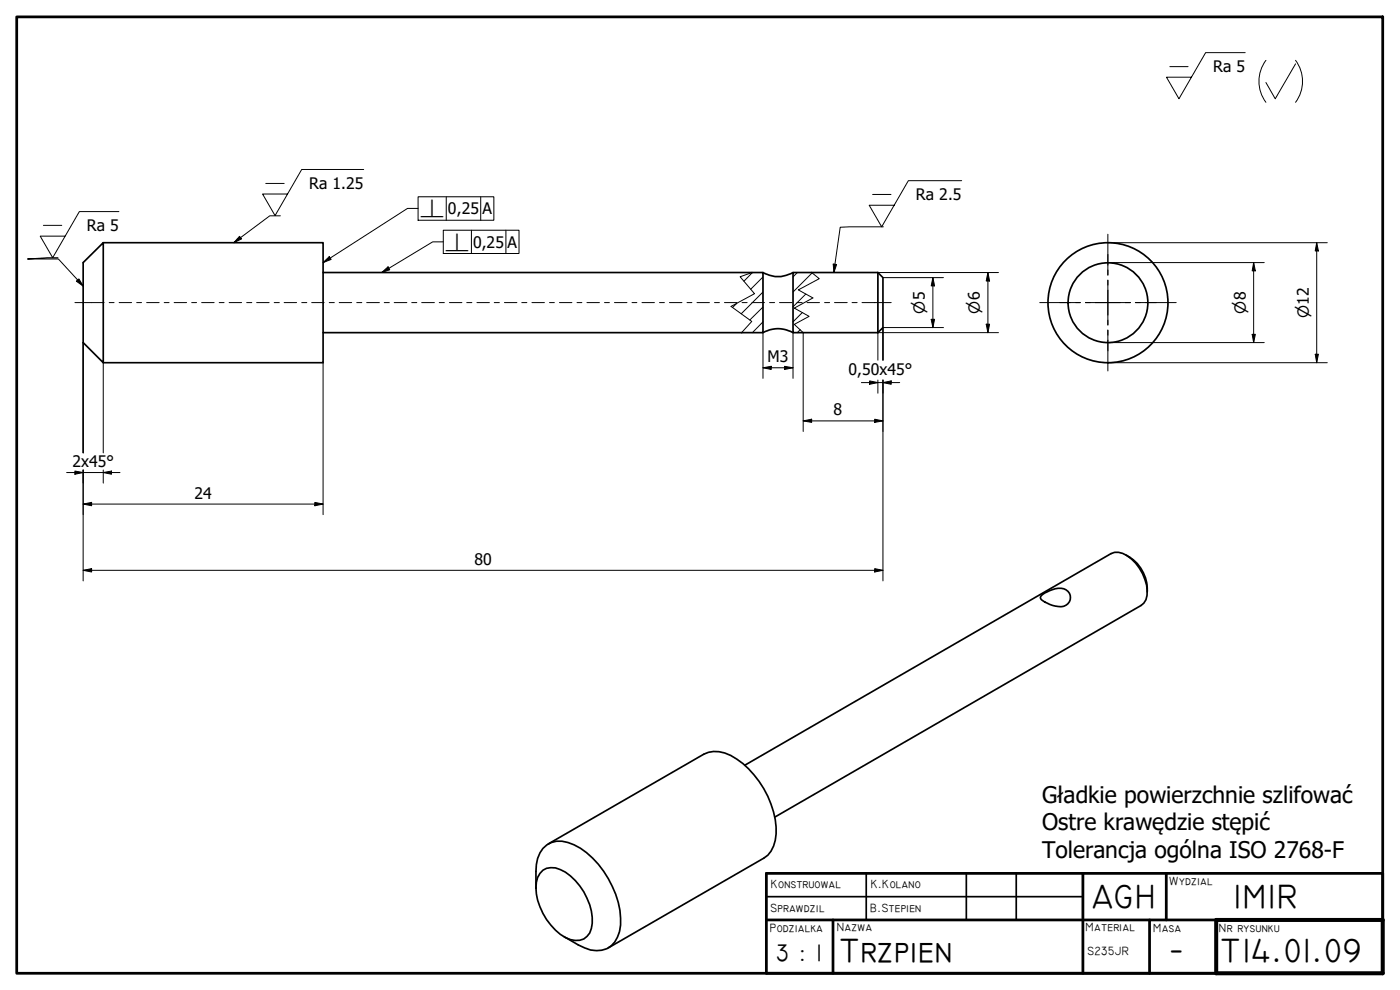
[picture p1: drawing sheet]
<svg xmlns="http://www.w3.org/2000/svg" width="420mm" height="297mm" viewBox="0 0 420 297" stroke-linecap="round" stroke-linejoin="round" font-family="sans-serif">
<!-- layer: Kreskowanie (ISO) -->
<path d="M221.1 91l-1.3 1.3M225.8 81.8l-2.5 2.6M229 96.6l-3.2 3.2M229 92.1l-4 3.9M229 87.6l-6.6 6.6M229 83.1l-3.7 3.7M239.3 81.8l-1.3 1.3M240.2 98.9l-.9 .9M240.8 93.8l-2.8 2.8M241.8 88.3l-3.8 3.8M243.7 81.9l-5.7 5.7" fill="none" stroke="#000" stroke-width=".3"/>
<!-- layer: Linia przerwania (ISO) -->
<path d="M225.7 81.8l-3.6 1.2 4.3 5.1-7 3.8 6.2 4.5-3 3.4M243.6 81.8l2.3 1.8-6.3 3.4 4.4 2.4-5.6 3 4.4 2.5-4.4 2.4 2.6 2.5" fill="none" stroke="#000" stroke-width=".3"/>
<!-- layer: Widoczne (ISO) -->
<g fill="none" stroke="#000" stroke-width=".51">
<path d="M25 78.8l6-6v36l-6-6zM31 72.8h66v36h-66M97 81.8h132v18h-132M229 81.8a9 9 0 0 0 9 0M229 99.8a9 9 0 0 1 9 0M263.5 81.8h-25.5v18h25.5M263.5 81.8l1.5 1.5v15l-1.5 1.5M263.5 81.8v18M312.6 178.6a9.1 9.1 0 0 1 6.6-2 2.78 2.78 0 0 1 1.9 3.5 2.78 2.78 0 0 1-3.5 1.9 9.2 9.2 0 0 1-5.3-2.4l-.1-.4zM337.9 166.5a11.6 11.6 0 0 1 6.4 11.1M223.5 229.6l109.9-63.5a4.7 4.7 0 0 1 4.9 .6 13.7 13.7 0 0 1 5.9 12l-.3 1.2-.6 1.1-.8 .7-110 63.5M164.5 253.2l46.7-26.9a9.4 9.4 0 0 1 9.9 1.5 27.7 27.7 0 0 1 11.8 22.4 8.9 8.9 0 0 1-3.7 7.3l-46.6 26.9"/>
<path d="M160.8 266.4v-4.9a8.5 8.5 0 0 1 4.7-8.7 11.5 11.5 0 0 1 10.5 3 28.2 28.2 0 0 1 10.2 21.7 7.3 7.3 0 0 1-7.2 7.7 19.7 19.7 0 0 1-9.7-4.2M162.9 261.1a5.9 5.9 0 0 1 6.8 .6 18.4 18.4 0 0 1 8 15.3 4.9 4.9 0 0 1-6.5 4.9 16.5 16.5 0 0 1-9.1-9.8 13 13 0 0 1-.7-8.8l.7-1.2z"/>
<circle cx="332.5" cy="90.8" r="18"/>
<circle cx="332.5" cy="90.8" r="12"/>
</g>
<!-- layer: Obramowanie (ISO) -->
<path d="M5 5.1h410v286.9h-410z" fill="none" stroke="#000" stroke-width=".83"/>
<path d="M230 269h95M260 262.1v13.9M290 262.1v13.9M305 262.1v13.9" fill="none" stroke="#000" stroke-width=".51"/>
<path d="M365 276h50v16h-50z" fill="none" stroke="#000" stroke-width="1.2"/>
<path d="M230 276h135M250 276v16M325 262.1v29.9M345 276v16M350 262.1v13.9M415 276v-13.9h-185v29.9h135" fill="none" stroke="#000" stroke-width=".83"/>
<!-- layer: Wymiar (ISO) -->
<g fill="none" stroke="#000" stroke-width=".3">
<path d="M332.6 72.8h65.7M332.6 78.8h46.8M376.2 78.8l.5 2.5h-.9zM376.2 78.8v24M395.2 72.8l.5 2.5h-1zM395.2 72.8v36M229 99.8v13.7M238 99.8v13.7M241 99.8v29.7M263.5 81.8h36.2M265 83.3h18.1M279.5 95.8h1l-.5 2.5z"/>
<path d="M280 83.3l.5 2.5h-1zM280 83.3v15M283.1 98.3h-18.1v9.8M296 97.3h1l-.5 2.5zM296.5 81.8l.5 2.5h-1zM296.5 81.8v18M299.7 99.8h-36.2v8.3M25 102.8v33.1M31 108.8v27.1M97 108.8v45.6M229 110.3l2.5-.4v1zM229 110.3h9"/>
<path d="M235.5 109.9l2.5 .4-2.5 .6zM258.5 114.8h11.5M261 114.3l2.5 .5-2.5 .5zM263.5 114v4M265 114.8l2.5-.5v1zM265 114v60.3M332.6 108.8h65.7M332.6 102.8h46.8M375.8 100.3h.9l-.5 2.5zM394.7 106.3h1l-.5 2.5zM241 126.3l2.6-.5v.9zM241 126.3h24"/>
<path d="M262.5 125.8l2.5 .5-2.5 .4zM20 141.8h16M22.5 141.3l2.5 .5-2.5 .5zM25 151.2l2.5-.5v1.1zM25 141v33.3M25 151.2h72M31 141.8l2.5-.5v1zM31 141v4M94.5 150.7l2.5 .5-2.5 .6zM25 171.1l2.5-.5v1zM25 171.1h240M262.5 170.6l2.5 .5-2.5 .5z"/>
</g>
<g fill="#000">
<path d="M395.2 72.8l.5 2.5h-1zM279.5 95.8h1l-.5 2.5zM280 83.3l.5 2.5h-1zM296 97.3h1l-.5 2.5zM296.5 81.8l.5 2.5h-1zM376.2 78.8l.5 2.5h-.9zM229 110.3l2.5-.4v1zM235.5 109.9l2.5 .4-2.5 .6zM261 114.3l2.5 .5-2.5 .5zM265 114.8l2.5-.5v1zM375.8 100.3h.9l-.5 2.5zM394.7 106.3h1l-.5 2.5z"/>
<path d="M241 126.3l2.6-.5v.9zM262.5 125.8l2.5 .5-2.5 .4zM22.5 141.3l2.5 .5-2.5 .5zM25 151.2l2.5-.5v1.1zM31 141.8l2.5-.5v1zM94.5 150.7l2.5 .5-2.5 .6zM25 171.1l2.5-.5v1zM262.5 170.6l2.5 .5-2.5 .5z"/>
</g>
<!-- layer: Symbol (ISO) -->
<g fill="none" stroke="#000" stroke-width=".3">
<path d="M351.1 20h5.5M373.7 15.8h-11.9l-8 13.8-3.7-6.4h7.5M379.9 18.1a10.5 10.5 0 0 0 0 12.6M388.8 18.1a10.5 10.5 0 0 1 0 12.6M388.8 19.2l-6.1 10.4-2.8-4.8M79.8 55h5.5M109.2 50.8h-18.6l-8.1 13.9-3.7-6.5h7.5M125.5 59h22.7v7.1h-22.7zM133.9 59v7.1M144.3 59v7.1M261.9 58.3h5.5M288.6 54.2h-16l-8 13.9-3.7-6.5h7.5"/>
<path d="M13 67.6h5.5M17.4 77.3l-9.1 .4h9.2l7.5 8.1M35.7 63.5h-11.9l-8 13.8-3.7-6.4h7.4M71.9 70.9l.6 .8-2.3 1.1zM84.1 64.8h-3.1l-10.8 8M97 78.8l1.8-1.8 .6 .8zM125.5 62.5h-3.2l-25.3 16.3M133 72.6h-3.1l-15.3 9.2M133 69.1h22.8v7h-22.8zM141.5 69.1v7M151.8 69.1v7M250.1 79.2l1 .2-.8 2.4z"/>
<path d="M265.1 68.1l-12.9 .1-1.9 13.6M22.9 84.4l.8-.7 1.3 2.1zM114.6 81.8l1.9-1.7 .5 .8z"/>
</g>
<path d="M71.9 70.9l.6 .8-2.3 1.1zM97 78.8l1.8-1.8 .6 .8zM250.1 79.2l1 .2-.8 2.4zM22.9 84.4l.8-.7 1.3 2.1zM114.6 81.8l1.9-1.7 .5 .8z" fill="#000"/>
<g fill="none" stroke="#000" stroke-width=".3">
<path d="M22.5 90.8h8.7M32.8 90.8h1.4M35.8 90.8h3.7M41 90.8h1.5M44 90.8h3.8M49.3 90.8h1.4M52.3 90.8h3.7M57.5 90.8h1.5M60.5 90.8h3.8M65.8 90.8h1.4M68.8 90.8h3.7M74 90.8h1.6"/>
<path d="M77 90.8h3.8M82.3 90.8h1.5M85.3 90.8h3.7M90.6 90.8h1.5M93.5 90.8h3.8M98.8 90.8h1.5M101.8 90.8h3.7M107.1 90.8h1.5M110 90.8h3.9M115.3 90.8h1.5M118.3 90.8h3.8M123.6 90.8h1.5"/>
<path d="M126.6 90.8h3.8M131.8 90.8h1.5M134.9 90.8h3.7M140.1 90.8h1.5M143.1 90.8h3.8M148.3 90.8h1.6M151.4 90.8h3.7M156.6 90.8h1.5M159.6 90.8h3.8M164.9 90.8h1.5M167.9 90.8h3.7M173.2 90.8h1.4"/>
<path d="M176.1 90.8h3.8M181.4 90.8h1.5M184.4 90.8h3.8M189.7 90.8h1.4M192.7 90.8h3.7M197.9 90.8h1.5M200.9 90.8h3.8M206.2 90.8h1.4M209.2 90.8h3.7M214.4 90.8h1.5M217.4 90.8h3.8M222.7 90.8h1.5"/>
<path d="M225.7 90.8h3.7M230.9 90.8h1.6M233.9 90.8h3.8M239.2 90.8h1.5M242.2 90.8h3.7M247.5 90.8h1.5M250.4 90.8h3.9M255.7 90.8h1.5M258.7 90.8h8.8"/>
</g>
<path d="M332.5 70.3v12.2M312 90.8h12.2M325.8 90.8h13.5M332.5 84.1v13.4M332.5 99v12.3M340.7 90.8h12.3" fill="none" stroke="#000" stroke-width=".3"/>
<g font-size="10.2">
<text x="327.7" y="272.5">AGH</text>
<text x="370.1" y="272.3">IMIR</text>
<text x="252" y="288.7">Trzpien</text>
<text x="351" y="288.3">-</text>
<text x="366.3" y="288.8">T14.01.09</text>
</g>
<text font-size="7.2" x="233" y="288.4">3 : 1</text>
<g font-size="6.9">
<text x="312.7" y="241">Gładkie powierzchnie szlifować</text>
<text x="312.7" y="249.2">Ostre krawędzie stępić</text>
<text x="312.7" y="257.4">Tolerancja ogólna ISO 2768-F</text>
</g>
<g font-size="4.8">
<text x="364" y="21.7">Ra 5</text>
<text x="92.8" y="56.8">Ra 1.25</text>
<text x="134.4" y="64.3">0,25</text>
<text x="144.8" y="64.3">A</text>
<text x="274.9" y="60.1">Ra 2.5</text>
<text x="26" y="69.3">Ra 5</text>
<text x="142" y="74.3">0,25</text>
<text x="152.3" y="74.3">A</text>
<text x="230.3" y="108.8">M3</text>
<text x="254.6" y="112.4">0,50x45°</text>
<text x="250.2" y="124.6">8</text>
<text x="21.7" y="140.2">2x45°</text>
<text x="58.4" y="149.7">24</text>
<text x="142.4" y="169.5">80</text>
</g>
<g font-size="4.6">
<text x="126" y="65.1">⟂</text>
<text x="133.5" y="75.2">⟂</text>
<text x="277.6" y="94.1" transform="rotate(-90 277.6 94.1)">⌀5</text>
<text x="294.1" y="94.1" transform="rotate(-90 294.1 94.1)">⌀6</text>
<text x="373.9" y="94.1" transform="rotate(-90 373.9 94.1)">⌀8</text>
<text x="392.8" y="95.4" transform="rotate(-90 392.8 95.4)">⌀12</text>
</g>
<g font-size="3.6">
<text x="231.3" y="266.4">Konstruowal</text>
<text x="261.3" y="266.6">K.Kolano</text>
<text x="350.9" y="265.6">Wydzial</text>
<text x="231.3" y="273.7">Sprawdzil</text>
<text x="261.2" y="273.6">B.Stepien</text>
<text x="231.1" y="279.7">Podzialka</text>
<text x="251.1" y="279.4">Nazwa</text>
<text x="325.8" y="279.4">Material</text>
<text x="346.1" y="279.6">Masa</text>
<text x="365.8" y="279.6">Nr rysunku</text>
<text x="326.4" y="286.6">S235JR</text>
</g>
</svg>
